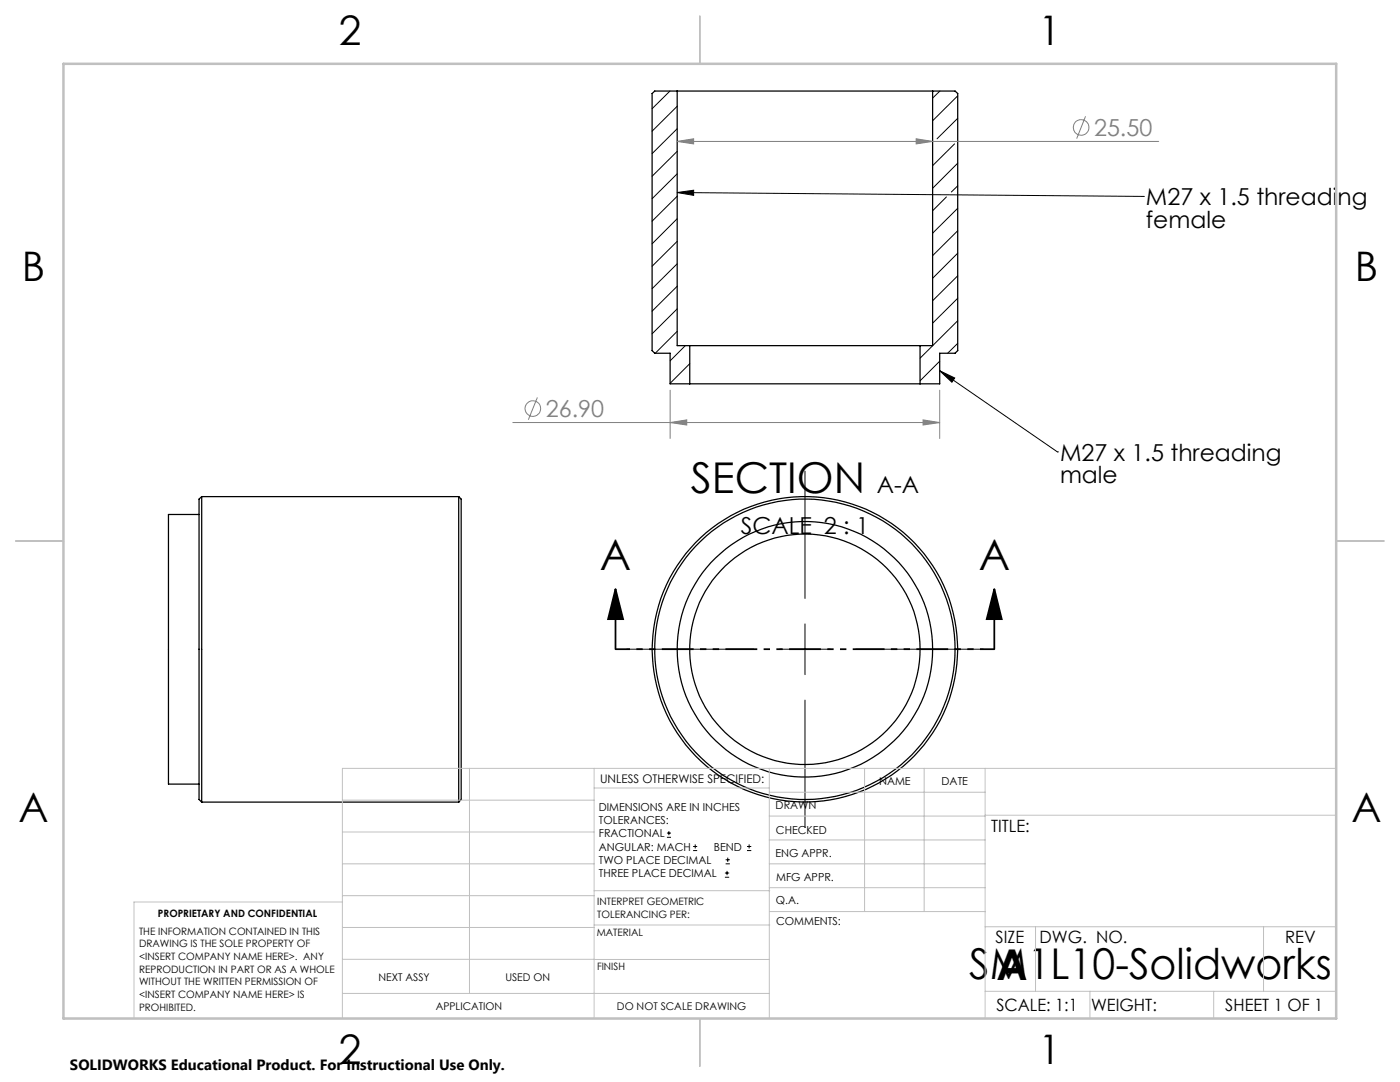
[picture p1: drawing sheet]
<svg xmlns="http://www.w3.org/2000/svg" width="279mm" height="216mm" viewBox="0 0 279 216" stroke-linecap="round" stroke-linejoin="round" font-family="sans-serif">
<g fill="none" stroke="#000" stroke-width=".25">
<path d="M135.1 18.2h51M135.1 18.2h-4.4l-.6 .5v51.3l.6 .5h3v6.1h4M135.1 18.2v50.8h2.6M186.1 18.2h4.5l.5 .5v51.3l-.5 .5h-3.1v6.1h-3.9M186.1 18.2v50.8h-2.5M137.7 69h45.9M137.7 76.6h45.9M137.7 69v7.6M183.6 69v7.6M40.3 99.1v61M40.3 99.1l-.6 .5v59.9l.6 .6M40.3 99.1h51.2"/>
<path d="M91.5 99.1v61M91.5 99.1l.5 .5v59.9l-.5 .6M39.7 102.7h-6.1v53.8h6.1M40.3 160.1h51.2"/>
<circle cx="160.6" cy="129.6" r="23"/>
<circle cx="160.6" cy="129.5" r="25.5"/>
<circle cx="160.6" cy="129.6" r="30"/>
<circle cx="160.7" cy="129.6" r="30.5"/>
</g>
<g fill="none" stroke="#000" stroke-width=".2">
<path d="M133.7 18.2l-3.6 3.5M187.6 18.2l-1.5 1.4M191.1 19.1l-5 5M135.1 38.4l3.3-.4v1zM135.1 38.4l93.1 .8M135.1 21.2l-5 5M135.1 25.7l-5 5M135.1 30.2l-5 5M135.1 34.7l-5 5M135.1 39.2l-5 4.9M188.9 39.3l-2.8 2.8M190.5 28.7l-4.4 4.4"/>
<path d="M191.1 23.6l-4.1 4.1M191.1 32.6l-5 5M191.1 37.1l-1.2 1.2M228.2 39.2h.1M135.1 43.6l-5 5M135.1 48.2l-5 4.9M135.1 52.6l-5 5M135.1 57.1l-5 5M191.1 41.6l-5 4.9M191.1 46l-5 5M191.1 50.5l-5 5M191.1 55l-5 5"/>
<path d="M191.1 59.5l-5 5M135.1 61.6l-5 5M135.1 66.1l-4.3 4.4M136.8 69l-3.1 3M137.7 72.6l-4 3.9M187.5 74l3 1.4-.5 .9zM187.5 72.1l-3.9 3.9M187.5 76.6h.1M187.5 74l23.5 16.2M191.1 64l-7.5 7.5M191.1 68.5l-2 2M160.7 94v25.4"/>
<path d="M211 90.2h.1M125.1 129.5h25.4M155.6 129.5h10.1M160.7 124.5v10.1M160.7 139.7v25.4M170.8 129.5h25.4M133.1 167.1h.8M133.1 166.2h.8M133.5 165.8v.9M138.3 169.7h.8M138.3 168.9h.8M138.7 168.5v.8"/>
<path d="M144.7 175h.8M144.7 174.2h.8M144.8 172.4h.9M144.8 171.6h.9M145.1 173.8v.8M145.2 171.1v.9M149.1 169.7h.8M149.1 168.9h.8M149.5 168.5v.8"/>
</g>
<g fill="none" stroke="#808080" stroke-width=".2">
<path d="M135.1 28.2l3.3-.5v1zM135.1 28.2h96.1M182.8 27.7l3.3 .5-3.3 .5zM216.6 23.2l-1.7 4.5M107.2 79.3l-1.8 4.4M133.7 77.9v9.6M187.5 77.9v9.6M102.3 84.3h85.2M133.7 84.3l3.4-.5v1zM184.2 83.8l3.3 .5-3.3 .5z"/>
<circle cx="215.8" cy="25.4" r="1.55"/>
<circle cx="106.4" cy="81.5" r="1.55"/>
</g>
<path d="M122.8 117.5l1.6 6h-3zM122.8 117.5v12M198.4 117.5l1.5 6h-3zM198.4 117.5v12" fill="none" stroke="#000" stroke-width=".35"/>
<path d="M198.5 129.5h-75.6" fill="none" stroke="#000" stroke-width=".35" stroke-dasharray="6.3 1.3 1.3 1.3 1.3 1.3" stroke-dashoffset="3.5" stroke-linecap="butt"/>
<g fill="none" stroke="#c0c0c0" stroke-width=".2">
<path d="M68.3 159.7h50.3M93.7 153.3v44.9M118.6 153.3v49.9M118.6 157.2h34.9M153.5 153.3v49.9M153.5 158.1h43.1M172.5 153.3v28.6M184.4 153.3v28.6M196.6 153.3v49.9M266.7 153.3h-198.4v49.9M68.3 178.7h50.3M68.3 172.4h50.3"/>
<path d="M68.3 166h50.3M68.3 180h-41.6v23.2M118.6 177.7h35M153.5 167.6h43.1M153.5 162.8h43.1M153.5 172.4h43.1M153.5 177.1h43.1M196.6 162.7h70.1M68.3 198.2h85.2M68.3 191.4l85.2 .1M68.3 185.1h50.3M118.6 184.6h35"/>
<path d="M153.6 181.9h43M196.6 197.8h70.1M196.6 184.9h70.1M206.7 184.9v12.9M217.5 197.8v5.4M242.2 197.8v5.4M252.2 184.9v12.9"/>
</g>
<path d="M139.7 3.2v9.5M3.1 107.9h9.6M266.7 107.9h9.5M139.7 203.2v9.6" fill="none" stroke="#c0c0c0" stroke-width=".25"/>
<path d="M12.7 12.7h254v190.5h-254z" fill="none" stroke="#c0c0c0" stroke-width=".5"/>
<g fill="#000">
<path d="M187.5 74l3 1.4-.5 .9zM135.1 38.4l3.3-.4v1z"/>
<path d="M198.4 117.5l1.5 6h-3zM122.8 117.5l1.6 6h-3z"/>
</g>
<path d="M135.1 28.2l3.3-.5v1zM182.8 27.7l3.3 .5-3.3 .5zM133.7 84.3l3.4-.5v1zM184.2 83.8l3.3 .5-3.3 .5z" fill="#808080"/>
<g font-size="8.5">
<text x="137.9" y="98.3">SECTION</text>
<text x="119.7" y="113.7">A</text>
<text x="195.3" y="113.7">A</text>
<text x="193.4" y="195.4">SM1L10-Solidworks</text>
<text x="198.9" y="195.5">A</text>
</g>
<g font-size="8.1">
<text x="67.6" y="8.9">2</text>
<text x="207.3" y="8.9">1</text>
<text x="4.4" y="56.2">B</text>
<text x="270.4" y="56.2">B</text>
<text x="3.7" y="164.1">A</text>
<text x="269.7" y="164.1">A</text>
<text x="67.6" y="212.4">2</text>
<text x="207.3" y="212.4">1</text>
</g>
<g font-size="4.7" fill="#808080">
<text x="218.3" y="27.1">25.50</text>
<text x="108.9" y="83.2">26.90</text>
</g>
<g font-size="4.7">
<text x="228.7" y="40.9">M27 x 1.5 threading</text>
<text x="228.7" y="45.5">female</text>
<text x="211.6" y="91.9">M27 x 1.5 threading</text>
<text x="175" y="98.3">A-A</text>
<text x="211.6" y="96.5">male</text>
<text x="147.8" y="106.5">SCALE 2 : 1</text>
</g>
<g font-size="3.4">
<text x="197.8" y="166">TITLE:</text>
<text x="198.7" y="188.1">SIZE</text>
<text x="207.5" y="188.1">DWG. NO.</text>
<text x="256.5" y="188.2">REV</text>
<text x="198.8" y="201.7">SCALE: 1:1</text>
<text x="217.7" y="201.8">WEIGHT:</text>
<text x="244.5" y="201.7">SHEET 1 OF 1</text>
</g>
<text font-size="3" x="14" y="213.5">SOLIDWORKS Educational Product. For Instructional Use Only.</text>
<text font-size="2.4" x="119.8" y="156.2">UNLESS OTHERWISE SPECIFIED:</text>
<g font-size="2.2">
<text x="119.5" y="161.8">DIMENSIONS ARE IN INCHES</text>
<text x="154.8" y="161.4">DRAWN</text>
<text x="175.4" y="156.6">NAME</text>
<text x="187.9" y="156.7">DATE</text>
<text x="119.5" y="164.4">TOLERANCES:</text>
<text x="119.5" y="167.1">FRACTIONAL</text>
<text x="154.9" y="166.3">CHECKED</text>
<text x="119.5" y="169.7">ANGULAR: MACH</text>
<text x="119.5" y="172.4">TWO PLACE DECIMAL</text>
<text x="142.5" y="169.7">BEND</text>
<text x="154.8" y="171">ENG APPR.</text>
<text x="119.5" y="175">THREE PLACE DECIMAL</text>
<text x="154.9" y="175.7">MFG APPR.</text>
<text x="154.9" y="180.4">Q.A.</text>
<text x="154.9" y="184.6">COMMENTS:</text>
</g>
<g font-size="2.1">
<text x="75.5" y="195.7">NEXT ASSY</text>
<text x="100.9" y="195.7">USED ON</text>
<text x="86.9" y="201.5">APPLICATION</text>
<text x="123.1" y="201.6">DO NOT SCALE DRAWING</text>
</g>
<g font-size="2">
<text x="31.5" y="182.9">PROPRIETARY AND CONFIDENTIAL</text>
<text x="119.2" y="180.6">INTERPRET GEOMETRIC</text>
<text x="119.2" y="183.1">TOLERANCING PER:</text>
<text x="27.8" y="186.5">THE INFORMATION CONTAINED IN THIS</text>
<text x="27.8" y="189">DRAWING IS THE SOLE PROPERTY OF</text>
<text x="27.8" y="191.6">&lt;INSERT COMPANY NAME HERE&gt;. ANY</text>
<text x="119.1" y="186.7">MATERIAL</text>
<text x="27.8" y="194.1">REPRODUCTION IN PART OR AS A WHOLE</text>
<text x="27.8" y="196.6">WITHOUT THE WRITTEN PERMISSION OF</text>
<text x="119.1" y="193.5">FINISH</text>
<text x="27.8" y="199.1">&lt;INSERT COMPANY NAME HERE&gt; IS</text>
<text x="27.8" y="201.7">PROHIBITED.</text>
</g>
</svg>
